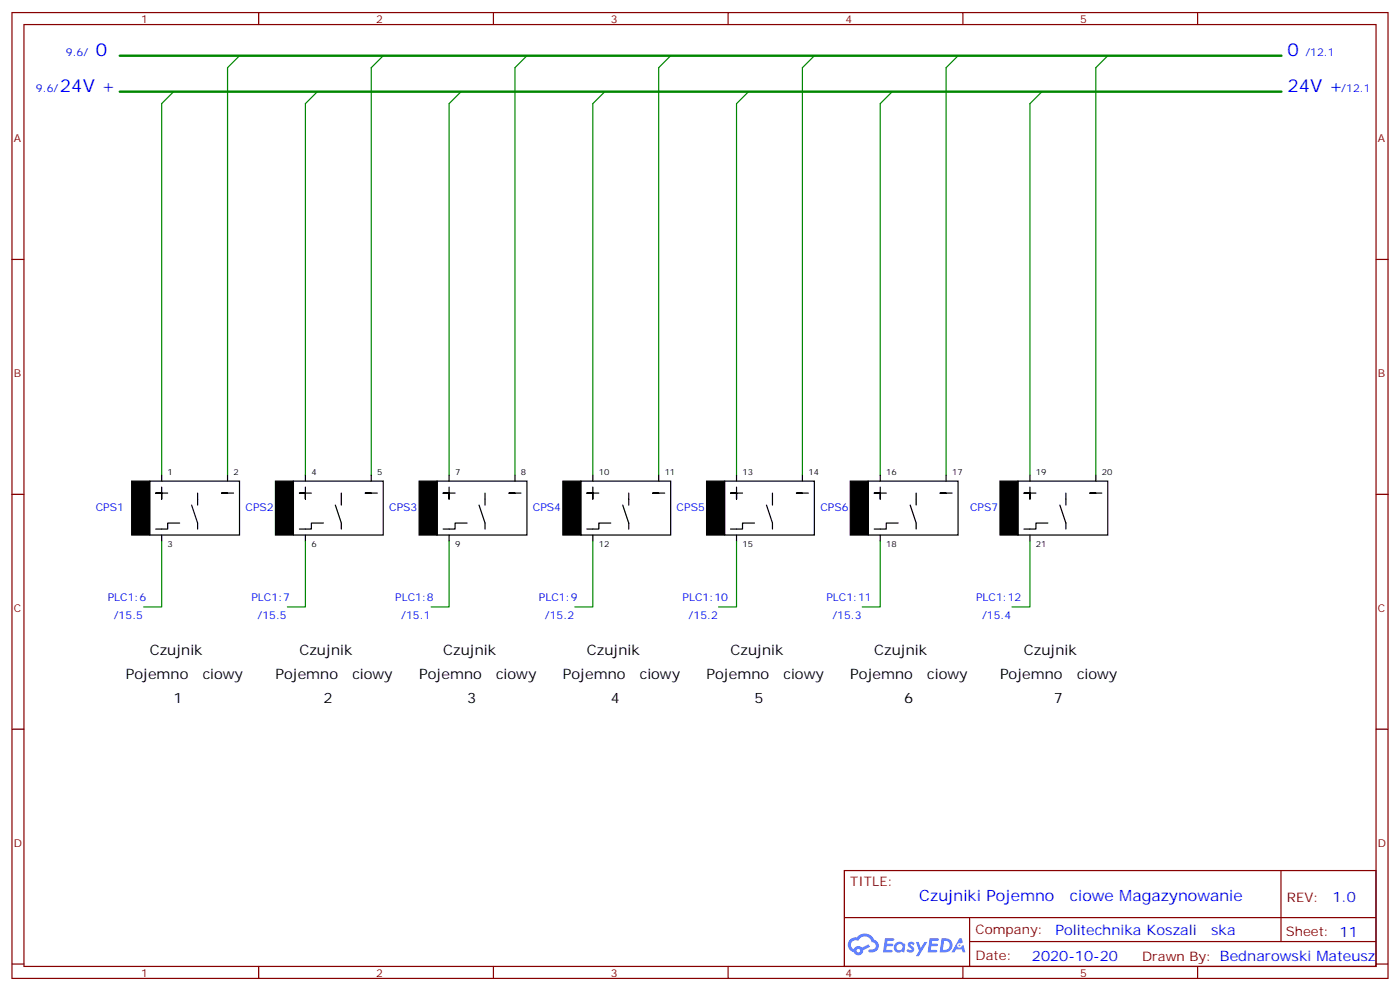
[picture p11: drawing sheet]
<svg xmlns="http://www.w3.org/2000/svg" width="412mm" height="292mm" viewBox="0 0 412 292" stroke-linecap="round" stroke-linejoin="round" font-family="sans-serif">
<g fill="none" stroke="#870000" stroke-width=".35">
<path d="M3.5 3.7h405.4v284.3h-405.4zM7.1 7.2h398.2v277.3h-398.2zM76.2 3.7v3.5M145.3 3.7v3.5M214.5 3.7v3.5M283.6 3.7v3.5M352.8 3.7v3.5M3.5 76.4h3.6M405.3 76.4h3.6M3.5 145.5h3.6M405.3 145.5h3.6M3.5 214.7h3.6"/>
<path d="M405.3 214.7h3.6M248.7 256.3h156.6v28.2h-156.6zM377.3 256.3v20.9M248.7 270.1h156.5M285.6 277.2h119.6M285.6 270.1v14.2M3.5 283.8h3.6M76.2 284.5v3.5M145.3 284.5v3.5M214.5 284.5v3.5M283.6 284.5v3.5M352.8 284.5v3.5"/>
<path d="M405.3 283.8h3.6"/>
</g>
<g fill="#5487ff">
<path d="M267.7 277.5a1.22 1.22 0 0 1 1.7 .2l-.4 .6a.47 .47 0 0 0-.3-.4 .47 .47 0 0 0-.5 .2l.1 .2a1.14 1.14 0 0 1 .8 1.8 1.14 1.14 0 0 1-1.9 0l-.2-.2 .5-.6 .7 .5a.29 .29 0 0 0 .3-.3 .29 .29 0 0 0-.2-.3 1.04 1.04 0 0 1-.6-1.7z"/>
<path d="M260.7 276.2h2.4l.3 .2-.2 .5-1.8 .1-.1 .8h1.5l.3 .4-.3 .4h-1.6l-.2 1.1h1.7l.2 .3-.2 .3-2.6 .1z"/>
<path d="M273.8 276.2h2.4l.3 .2-.1 .5-1.8 .1-.2 .8h1.6l.3 .4-.4 .4-1.6-.1-.1 1.1 1.7 .1 .2 .3-.2 .3-2.6 .1z"/>
<path d="M282.6 276.2h.7l.3 1.3-.6 .3a.69 .69 0 0 0-1 .3 .69 .69 0 0 0 .4 .9 .69 .69 0 0 0 .9-.6l.5-.2 .6 2.2h-.8l-.2-.9h-1.8l-.5 .9h-.8z"/>
<path d="M269.8 277.3h.8l.6 1.8 1.1-1.8h.9l-2.6 4.2h-.8l.9-1.5z"/>
<path d="M277.4 276.2l-.6 4.2h1.3a2.11 2.11 0 0 0 2.5-2.1 2.11 2.11 0 0 0-2.5-2.1zM278.1 277a1.39 1.39 0 0 1 1.7 1.4 1.39 1.39 0 0 1-1.8 1.2h-.3z"/>
<path d="M263.7 277.8a1.54 1.54 0 0 0-.1 2.2 1.54 1.54 0 0 0 2.2 .1l.6 .3 .3-2.3-.2-.3h-.4a1.49 1.49 0 0 0-2.4 0zM264 278.8a.94 .94 0 0 1 1.8 0 .94 .94 0 0 1-1.8 0z"/>
<path d="M250.4 276.6a2.18 2.18 0 0 0 1.1 3.7 1.44 1.44 0 0 0 1.6 .9 1.44 1.44 0 0 0 1.2-1.4l2-1.1-.5-.7-1.9 1a1.47 1.47 0 0 0-2.4 .4 1.39 1.39 0 0 1-.7-1.9 1.39 1.39 0 0 1 2-.5 2.12 2.12 0 0 1 2.2-1.3 2.12 2.12 0 0 1 1.9 1.7 1.14 1.14 0 0 1 1.1 1.4 1.14 1.14 0 0 1-1.7 .7 .43 .43 0 0 0-.5 .4 .43 .43 0 0 0 .4 .5 1.98 1.98 0 0 0 2.5-1.2 1.98 1.98 0 0 0-1.2-2.6 3.1 3.1 0 0 0-5.3-.6l-.9 .1zM252.3 279.9a.55 .55 0 0 1 1.1 0 .55 .55 0 0 1-1.1 0z"/>
<circle cx="282.6" cy="278.3" r=".26"/>
</g>
<g fill="none" stroke="#008700" stroke-width=".35">
<path d="M70.6 16.4l-3.6 3.5v120M112.9 16.4l-3.5 3.5v120M155.2 16.4l-3.5 3.5v120M197.6 16.4l-3.6 3.5v120M239.9 16.4l-3.5 3.5v120M282.2 16.4l-3.5 3.5v120M326.3 16.4l-3.5 3.5v120M51.2 27l-3.6 3.5v109.4M93.5 27l-3.5 3.5v109.4M135.8 27l-3.5 3.5v109.4M178.2 27l-3.6 3.5v109.4M220.5 27l-3.5 3.5v109.4"/>
<path d="M262.8 27l-3.5 3.5v109.4M306.9 27l-3.5 3.5v109.4M47.6 159.3v19.4h-5.3M90 159.3v19.4h-5.3M132.3 159.3v19.4h-5.3M174.6 159.3v19.4h-5.3M217 159.3v19.4h-5.3M259.3 159.3v19.4h-5.3M303.4 159.3v19.4h-5.3"/>
</g>
<path d="M35.3 16.4h342.2M35.3 27h342.2" fill="none" stroke="#008700" stroke-width=".71"/>
<g fill="none" stroke="#000" stroke-width=".35">
<path d="M47.6 139.9v1.7M67 139.9v1.7M90 139.9v1.7M109.4 139.9v1.7M132.3 139.9v1.7M151.7 139.9v1.7M174.6 139.9v1.7M194 139.9v1.7M217 139.9v1.7M236.4 139.9v1.7M259.3 139.9v1.7M278.7 139.9v1.7"/>
<path d="M303.4 139.9v1.7M322.8 139.9v1.7M44.1 141.6h26.5v15.9h-26.5zM47.6 143.4v3.5v-1.7h-1.7h3.5M47.6 157.5v1.8M52.9 154h-3.5v1.8h-3.5M56.4 148.7l1.8 5.3v1.8M58.2 145.2v3.5M67 145.2h-1.7h3.5M86.4 141.6h26.5v15.9h-26.5zM90 143.4v3.5v-1.7h-1.8h3.5M90 157.5v1.8"/>
<path d="M95.2 154h-3.5v1.8h-3.5M98.8 148.7l1.7 5.3v1.8M100.5 145.2v3.5M109.4 145.2h-1.8h3.5M128.8 141.6h26.4v15.9h-26.4zM132.3 143.4v3.5v-1.7h-1.8h3.6M132.3 157.5v1.8M137.6 154h-3.5v1.8h-3.6M141.1 148.7l1.8 5.3v1.8M142.9 145.2v3.5M151.7 145.2h-1.8h3.6M171.1 141.6h26.5v15.9h-26.5z"/>
<path d="M174.6 143.4v3.5v-1.7h-1.7h3.5M174.6 157.5v1.8M179.9 154h-3.5v1.8h-3.5M183.4 148.7l1.8 5.3v1.8M185.2 145.2v3.5M194 145.2h-1.7h3.5M213.4 141.6h26.5v15.9h-26.5zM217 143.4v3.5v-1.7h-1.8h3.5M217 157.5v1.8M222.2 154h-3.5v1.8h-3.5M225.8 148.7l1.7 5.3v1.8M227.5 145.2v3.5"/>
<path d="M236.4 145.2h-1.8h3.5M255.8 141.6h26.4v15.9h-26.4zM259.3 143.4v3.5v-1.7h-1.8h3.6M259.3 157.5v1.8M264.6 154h-3.5v1.8h-3.6M268.1 148.7l1.8 5.3v1.8M269.9 145.2v3.5M278.7 145.2h-1.8h3.6M299.9 141.6h26.4v15.9h-26.4zM303.4 143.4v3.5v-1.7h-1.8h3.6M303.4 157.5v1.8M308.7 154h-3.5v1.8h-3.6"/>
<path d="M312.2 148.7l1.8 5.3v1.8M314 145.2v3.5M322.8 145.2h-1.8h3.6"/>
</g>
<path d="M38.8 141.6h5.3v15.9h-5.3zM81.1 141.6h5.3v15.9h-5.3zM123.5 141.6h5.3v15.9h-5.3zM165.8 141.6h5.3v15.9h-5.3zM208.1 141.6h5.3v15.9h-5.3zM250.5 141.6h5.3v15.9h-5.3zM294.6 141.6h5.3v15.9h-5.3z" fill="#000" stroke="#000" stroke-width=".35"/>
<g font-size="5.3" fill="#00f">
<text x="28.2" y="16.4">0</text>
<text x="379.2" y="16.4">0</text>
<text x="17.6" y="27">24V +</text>
<text x="379.2" y="27">24V +</text>
</g>
<g font-size="4.6" fill="#00f">
<text x="270.8" y="265.3">Czujniki Pojemno</text>
<text x="315.2" y="265.3">ciowe Magazynowanie</text>
</g>
<g font-size="4.2">
<text x="44.1" y="192.8">Czujnik</text>
<text x="88.2" y="192.8">Czujnik</text>
<text x="130.5" y="192.8">Czujnik</text>
<text x="172.9" y="192.8">Czujnik</text>
<text x="215.2" y="192.8">Czujnik</text>
<text x="257.5" y="192.8">Czujnik</text>
<text x="301.6" y="192.8">Czujnik</text>
<text x="37" y="199.8">Pojemno</text>
<text x="59.7" y="199.8">ciowy</text>
<text x="81.1" y="199.8">Pojemno</text>
<text x="103.8" y="199.8">ciowy</text>
<text x="123.5" y="199.8">Pojemno</text>
<text x="146.2" y="199.8">ciowy</text>
<text x="165.8" y="199.8">Pojemno</text>
<text x="188.5" y="199.8">ciowy</text>
<text x="208.1" y="199.8">Pojemno</text>
<text x="230.8" y="199.8">ciowy</text>
<text x="250.5" y="199.8">Pojemno</text>
<text x="273.2" y="199.8">ciowy</text>
<text x="294.6" y="199.8">Pojemno</text>
<text x="317.3" y="199.8">ciowy</text>
<text x="51.2" y="206.9">1</text>
<text x="95.2" y="206.9">2</text>
<text x="137.6" y="206.9">3</text>
<text x="179.9" y="206.9">4</text>
<text x="222.2" y="206.9">5</text>
<text x="266.3" y="206.9">6</text>
<text x="310.4" y="206.9">7</text>
</g>
<g font-size="4.2" fill="#00f">
<text x="392.5" y="265.6">1.0</text>
<text x="310.9" y="275.1">Politechnika Koszali</text>
<text x="356.8" y="275.1">ska</text>
<text x="304" y="282.9">2020-10-20</text>
</g>
<g font-size="3.9" fill="#800">
<text x="250.5" y="260.9">TITLE:</text>
<text x="379.1" y="265.6">REV:</text>
<text x="287.4" y="275.1">Company:</text>
<text x="378.7" y="275.7">Sheet: 11</text>
<text x="287.4" y="282.8">Date:</text>
<text x="336.4" y="282.8">Drawn By: Bednarowski Mateusz</text>
</g>
<g font-size="3.2" fill="#800">
<text x="41.6" y="6.7">1</text>
<text x="110.8" y="6.7">2</text>
<text x="179.9" y="6.7">3</text>
<text x="249.1" y="6.7">4</text>
<text x="318.2" y="6.7">5</text>
<text x="4.1" y="41.8">A</text>
<text x="405.9" y="41.8">A</text>
<text x="4.1" y="110.9">B</text>
<text x="405.9" y="110.9">B</text>
<text x="4.1" y="180.1">C</text>
<text x="405.9" y="180.1">C</text>
<text x="4.1" y="249.2">D</text>
<text x="405.9" y="249.2">D</text>
<text x="41.6" y="287.5">1</text>
<text x="110.8" y="287.5">2</text>
<text x="179.9" y="287.5">3</text>
<text x="249.1" y="287.5">4</text>
<text x="318.2" y="287.5">5</text>
</g>
<g font-size="3.2" fill="#00f">
<text x="19.4" y="16.4">9.6/</text>
<text x="384.5" y="16.4">/12.1</text>
<text x="10.6" y="27">9.6/</text>
<text x="395.1" y="27">/12.1</text>
<text x="28.2" y="150.5">CPS1</text>
<text x="72.3" y="150.5">CPS2</text>
<text x="114.7" y="150.5">CPS3</text>
<text x="157" y="150.5">CPS4</text>
<text x="199.3" y="150.5">CPS5</text>
<text x="241.7" y="150.5">CPS6</text>
<text x="285.8" y="150.5">CPS7</text>
<text x="31.7" y="176.9">PLC1:6</text>
<text x="74.1" y="176.9">PLC1:7</text>
<text x="116.4" y="176.9">PLC1:8</text>
<text x="158.7" y="176.9">PLC1:9</text>
<text x="201.1" y="176.9">PLC1:10</text>
<text x="243.4" y="176.9">PLC1:11</text>
<text x="287.5" y="176.9">PLC1:12</text>
<text x="33.5" y="182.2">/15.5</text>
<text x="75.8" y="182.2">/15.5</text>
<text x="118.2" y="182.2">/15.1</text>
<text x="160.5" y="182.2">/15.2</text>
<text x="202.8" y="182.2">/15.2</text>
<text x="245.2" y="182.2">/15.3</text>
<text x="289.3" y="182.2">/15.4</text>
</g>
<g font-size="2.5">
<text x="49.4" y="139.9">1</text>
<text x="68.8" y="139.9">2</text>
<text x="91.7" y="139.9">4</text>
<text x="111.1" y="139.9">5</text>
<text x="134.1" y="139.9">7</text>
<text x="153.5" y="139.9">8</text>
<text x="176.4" y="139.9">10</text>
<text x="195.8" y="139.9">11</text>
<text x="218.7" y="139.9">13</text>
<text x="238.1" y="139.9">14</text>
<text x="261.1" y="139.9">16</text>
<text x="280.5" y="139.9">17</text>
<text x="305.2" y="139.9">19</text>
<text x="324.6" y="139.9">20</text>
<text x="49.4" y="161">3</text>
<text x="91.7" y="161">6</text>
<text x="134.1" y="161">9</text>
<text x="176.4" y="161">12</text>
<text x="218.7" y="161">15</text>
<text x="261.1" y="161">18</text>
<text x="305.2" y="161">21</text>
</g>
</svg>
